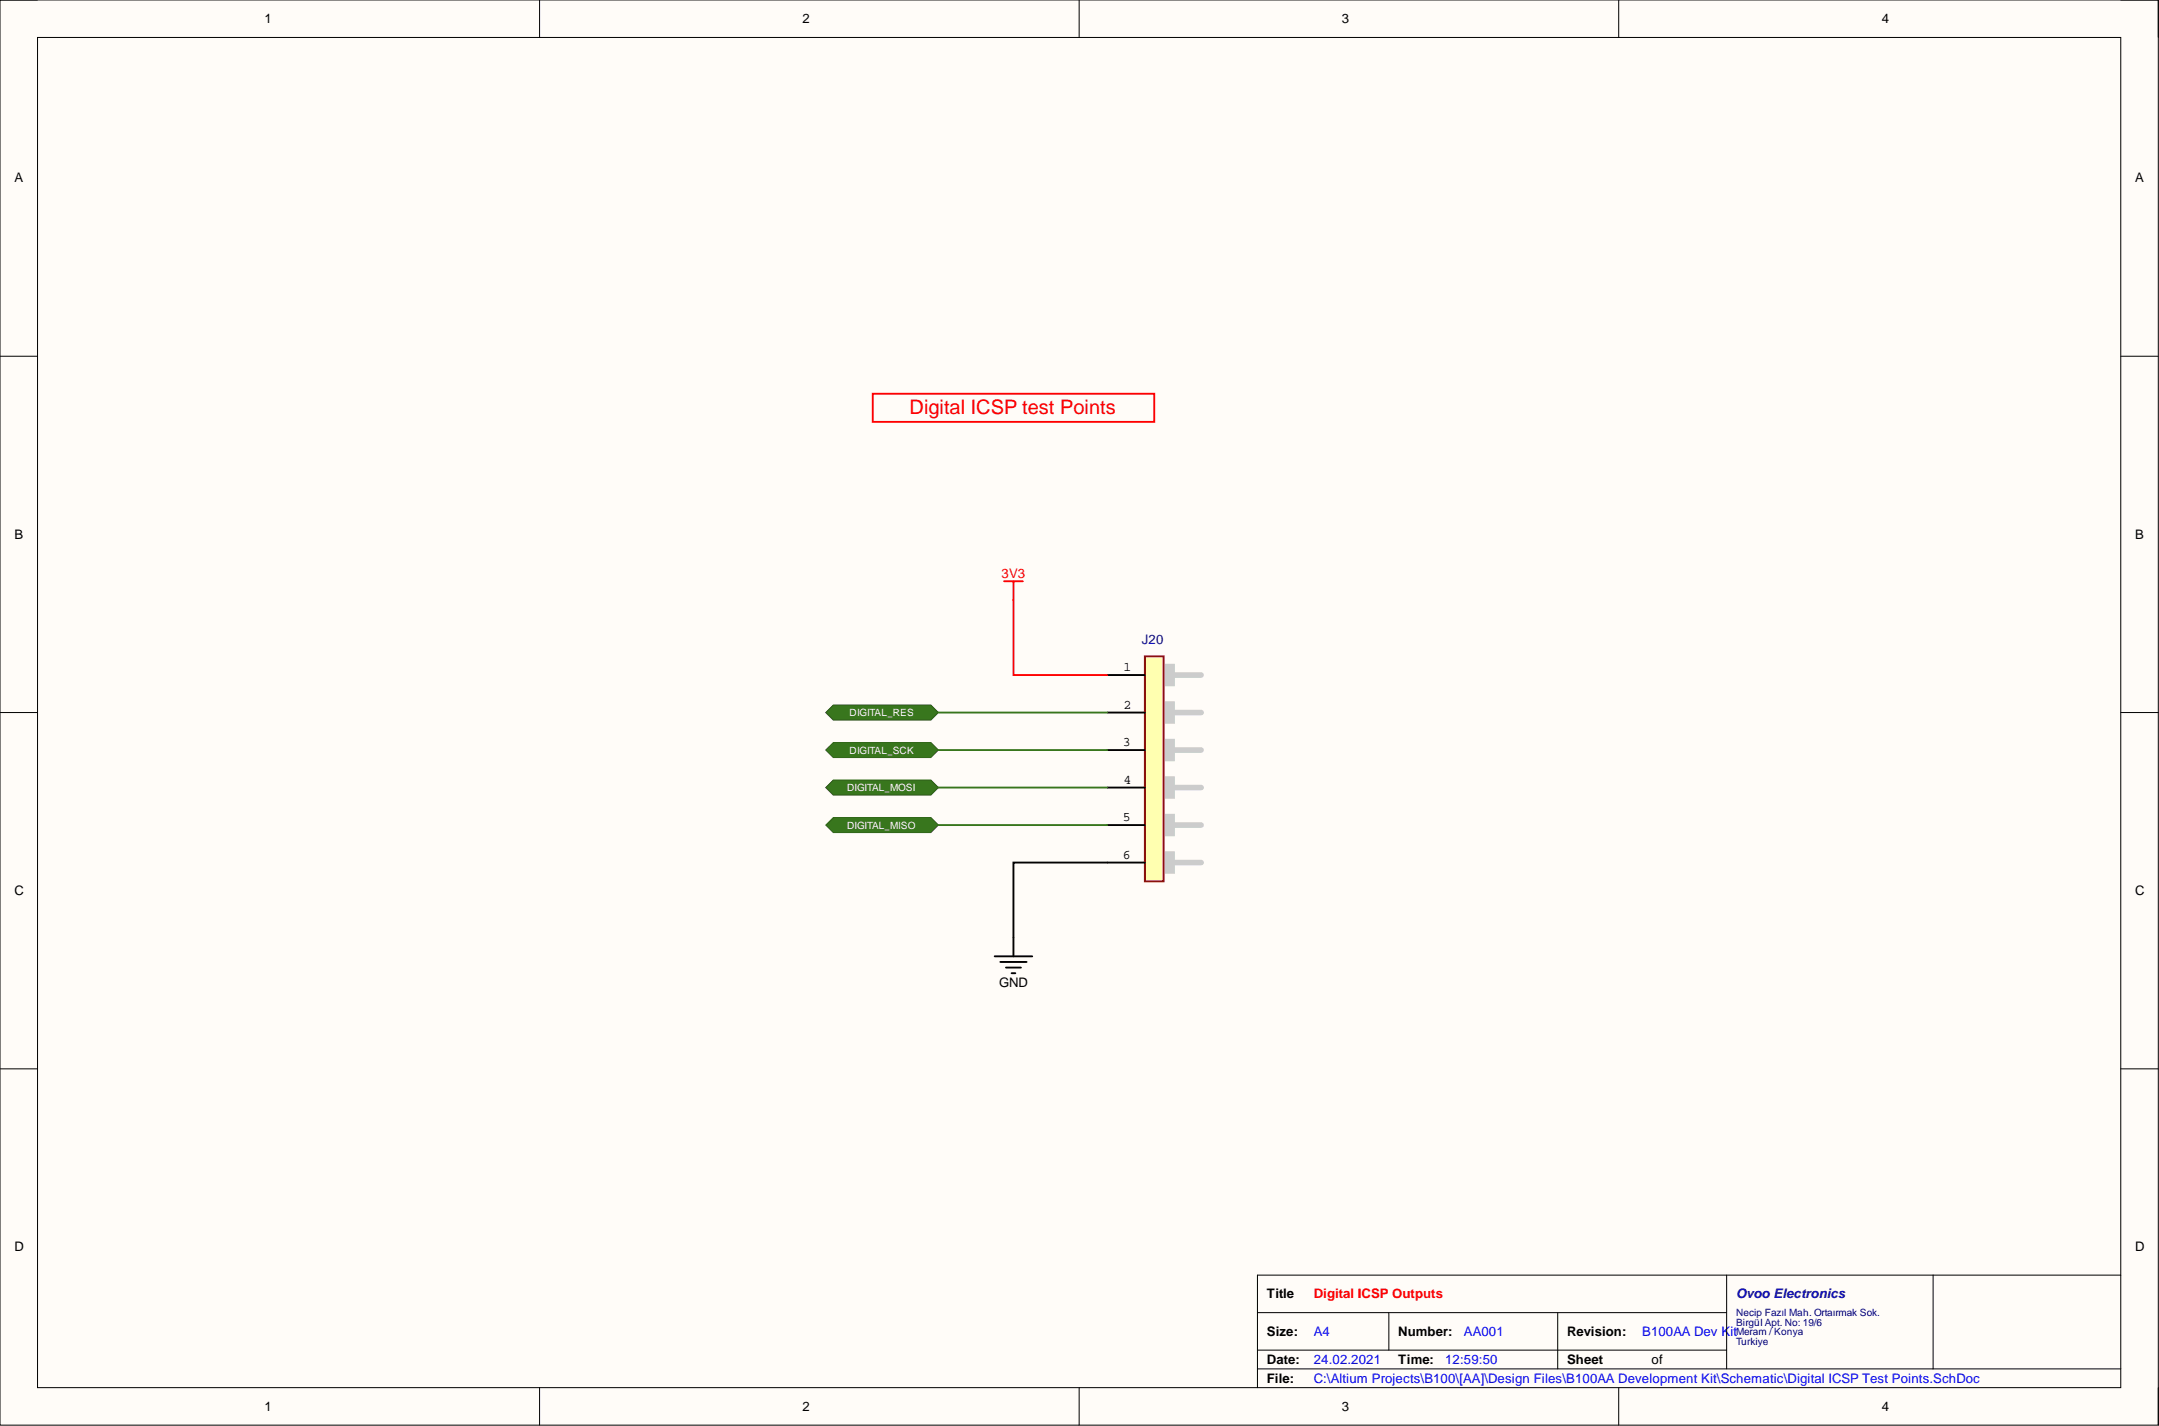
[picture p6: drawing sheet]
<svg xmlns="http://www.w3.org/2000/svg" width="292mm" height="193mm" viewBox="0 0 292 193" stroke-linecap="round" stroke-linejoin="round" font-family="sans-serif">
<path d="M0 0h292v192.9h-292z" fill-rule="evenodd" fill="#fffcf8"/>
<path d="M0 0h292v192.9h-292z" fill="none" stroke="#000" stroke-width=".14"/>
<path d="M5.1 5.1h281.8v182.7h-281.8z" fill-rule="evenodd" fill="#fffcf8"/>
<g fill="none" stroke="#000" stroke-width=".14">
<path d="M0 0h5.1M73 0v5.1M146 0v5.1M219 0v5.1M286.9 0h5.1v5.1M5.1 5.1h281.8v182.7h-281.8zM0 48.2h5.1M286.9 48.2h5.1M0 96.4h5.1M286.9 96.4h5.1M0 144.6h5.1M286.9 144.6h5.1"/>
<path d="M170.1 177.6h63.5M187.9 177.6v5.1M210.8 177.6v7.6M233.6 172.6v12.6M261.5 172.6v12.6M286.9 172.6h-116.8v15.2M73 187.8v5.1M146 187.8v5.1M170.1 185.2h116.8M170.1 182.7h63.5M219 187.8v5.1M292 187.8v5.1"/>
</g>
<path d="M134.6 129.4h5.1M135.3 130.2h3.6M136.1 130.9h2M136.9 131.7h.5M137.1 126.9v2.5" fill="none" stroke="#000" stroke-width=".25"/>
<path d="M118.1 53.3h38.1v3.8h-38.1z" fill="none" stroke="#f00" stroke-width=".25"/>
<path d="M111.7 96.4l1-1h13.2l1.1 1-1.1 1h-13.2z" fill-rule="evenodd" fill="#38761d"/>
<path d="M111.7 96.4l1-1h13.2l1.1 1-1.1 1h-13.2z" fill="none" stroke="#274e13" stroke-width=".14"/>
<path d="M111.7 101.5l1-1h13.2l1.1 1-1.1 1h-13.2z" fill-rule="evenodd" fill="#38761d"/>
<path d="M111.7 101.5l1-1h13.2l1.1 1-1.1 1h-13.2z" fill="none" stroke="#274e13" stroke-width=".14"/>
<path d="M111.7 106.6l1-1h13.2l1.1 1-1.1 1h-13.2z" fill-rule="evenodd" fill="#38761d"/>
<path d="M111.7 106.6l1-1h13.2l1.1 1-1.1 1h-13.2z" fill="none" stroke="#274e13" stroke-width=".14"/>
<path d="M111.7 111.6l1-1h13.2l1.1 1-1.1 1.1h-13.2z" fill-rule="evenodd" fill="#38761d"/>
<path d="M111.7 111.6l1-1h13.2l1.1 1-1.1 1.1h-13.2z" fill="none" stroke="#274e13" stroke-width=".14"/>
<path d="M157.4 116.7h5.1" fill="none" stroke="#ccc" stroke-width=".76"/>
<path d="M156.3 115.6h2.3v2.3h-2.3z" fill-rule="evenodd" fill="#ccc"/>
<path d="M156.3 115.6h2.3v2.3h-2.3zM157.4 111.6h5.1" fill="none" stroke="#ccc" stroke-width=".76"/>
<path d="M156.3 110.5h2.3v2.3h-2.3z" fill-rule="evenodd" fill="#ccc"/>
<path d="M156.3 110.5h2.3v2.3h-2.3zM157.4 106.6h5.1" fill="none" stroke="#ccc" stroke-width=".76"/>
<path d="M156.3 105.4h2.3v2.3h-2.3z" fill-rule="evenodd" fill="#ccc"/>
<path d="M156.3 105.4h2.3v2.3h-2.3zM157.4 101.5h5.1" fill="none" stroke="#ccc" stroke-width=".76"/>
<path d="M156.3 100.4h2.3v2.2h-2.3z" fill-rule="evenodd" fill="#ccc"/>
<path d="M157.4 96.4h5.1M156.3 100.4h2.3v2.2h-2.3z" fill="none" stroke="#ccc" stroke-width=".76"/>
<path d="M156.3 95.3h2.3v2.3h-2.3z" fill-rule="evenodd" fill="#ccc"/>
<path d="M156.3 95.3h2.3v2.3h-2.3zM157.4 91.3h5.1" fill="none" stroke="#ccc" stroke-width=".76"/>
<path d="M156.3 90.2h2.3v2.3h-2.3z" fill-rule="evenodd" fill="#ccc"/>
<path d="M156.3 90.2h2.3v2.3h-2.3z" fill="none" stroke="#ccc" stroke-width=".76"/>
<path d="M154.9 88.8h2.5v30.5h-2.5z" fill-rule="evenodd" fill="#ffffb0"/>
<path d="M154.9 88.8h2.5v30.5h-2.5z" fill="none" stroke="#800000" stroke-width=".25"/>
<path d="M149.8 91.3h5.1M149.8 96.4h5.1M149.8 101.5h5.1M149.8 106.6h5.1M149.8 111.6h5.1M154.9 116.7h-17.8v10.2" fill="none" stroke="#000" stroke-width=".25"/>
<path d="M135.8 78.7h2.6M137.1 78.7v12.6h12.7" fill="none" stroke="#f00" stroke-width=".25"/>
<path d="M127 96.4h22.8M127 111.6h22.8M127 106.6h22.8M127 101.5h22.8" fill="none" stroke="#38761d" stroke-width=".25"/>
<text font-size="2.7" fill="#f00" x="123.1" y="56">Digital ICSP test Points</text>
<g font-size="1.8">
<text x="35.8" y="3.1">1</text>
<text x="108.6" y="3.1">2</text>
<text x="181.6" y="3.1">3</text>
<text x="254.6" y="3.1">4</text>
<text x="1.9" y="24.7">A</text>
<text x="288.9" y="24.7">A</text>
<text x="1.9" y="72.9">B</text>
<text x="288.9" y="72.9">B</text>
<text x="152" y="90.8">1</text>
<text x="152" y="95.9">2</text>
<text x="151.9" y="101">3</text>
<text x="152" y="106.1">4</text>
<text x="151.9" y="111.1">5</text>
<text x="151.9" y="116.2">6</text>
<text x="1.9" y="121.1">C</text>
<text x="288.9" y="121.1">C</text>
<text x="135.2" y="133.6">GND</text>
<text x="1.9" y="169.3">D</text>
<text x="288.9" y="169.3">D</text>
<text x="171.4" y="175.7">Title</text>
<text x="171.4" y="180.8">Size:</text>
<text x="171.4" y="184.6">Date:</text>
<text x="189.2" y="180.8">Number:</text>
<text x="189.2" y="184.6">Time:</text>
<text x="212" y="180.8">Revision:</text>
<text x="212" y="184.6">Sheet</text>
<text x="223.4" y="184.6">of</text>
<text x="35.8" y="190.9">1</text>
<text x="108.6" y="190.9">2</text>
<text x="171.4" y="187.1">File:</text>
<text x="181.6" y="190.9">3</text>
<text x="254.6" y="190.9">4</text>
</g>
<g font-size="1.8" fill="#f00">
<text x="135.5" y="78.2">3V3</text>
<text x="177.7" y="175.7">Digital ICSP Outputs</text>
</g>
<g font-size="1.8" fill="#000080">
<text x="154.5" y="87.1">J20</text>
<text x="234.9" y="175.7">Ovoo Electronics</text>
</g>
<g font-size="1.8" fill="#00f">
<text x="177.7" y="184.6">24.02.2021</text>
<text x="177.7" y="180.8">A4</text>
<text x="195.5" y="184.6">12:59:50</text>
<text x="198.1" y="180.8">AA001</text>
<text x="222.2" y="180.8">B100AA Dev Kit</text>
<text x="177.7" y="187.1">C:\Altium Projects\B100\[AA]\Design Files\B100AA Development Kit\Schematic\Digital ICSP Test Points.SchDoc</text>
</g>
<g font-size="1.4" fill="#fff">
<text x="114.9" y="96.9">DIGITAL_RES</text>
<text x="114.6" y="107.1">DIGITAL_MOSI</text>
<text x="114.9" y="102">DIGITAL_SCK</text>
<text x="114.6" y="112.2">DIGITAL_MISO</text>
</g>
<g font-size="1.4" fill="#000080">
<text x="234.9" y="178.1">Necip Fazıl Mah. Ortaırmak Sok.</text>
<text x="234.9" y="179.4">Birgül Apt. No: 19/6</text>
<text x="234.9" y="180.7">Meram / Konya</text>
<text x="234.9" y="181.9">Turkiye</text>
</g>
</svg>
